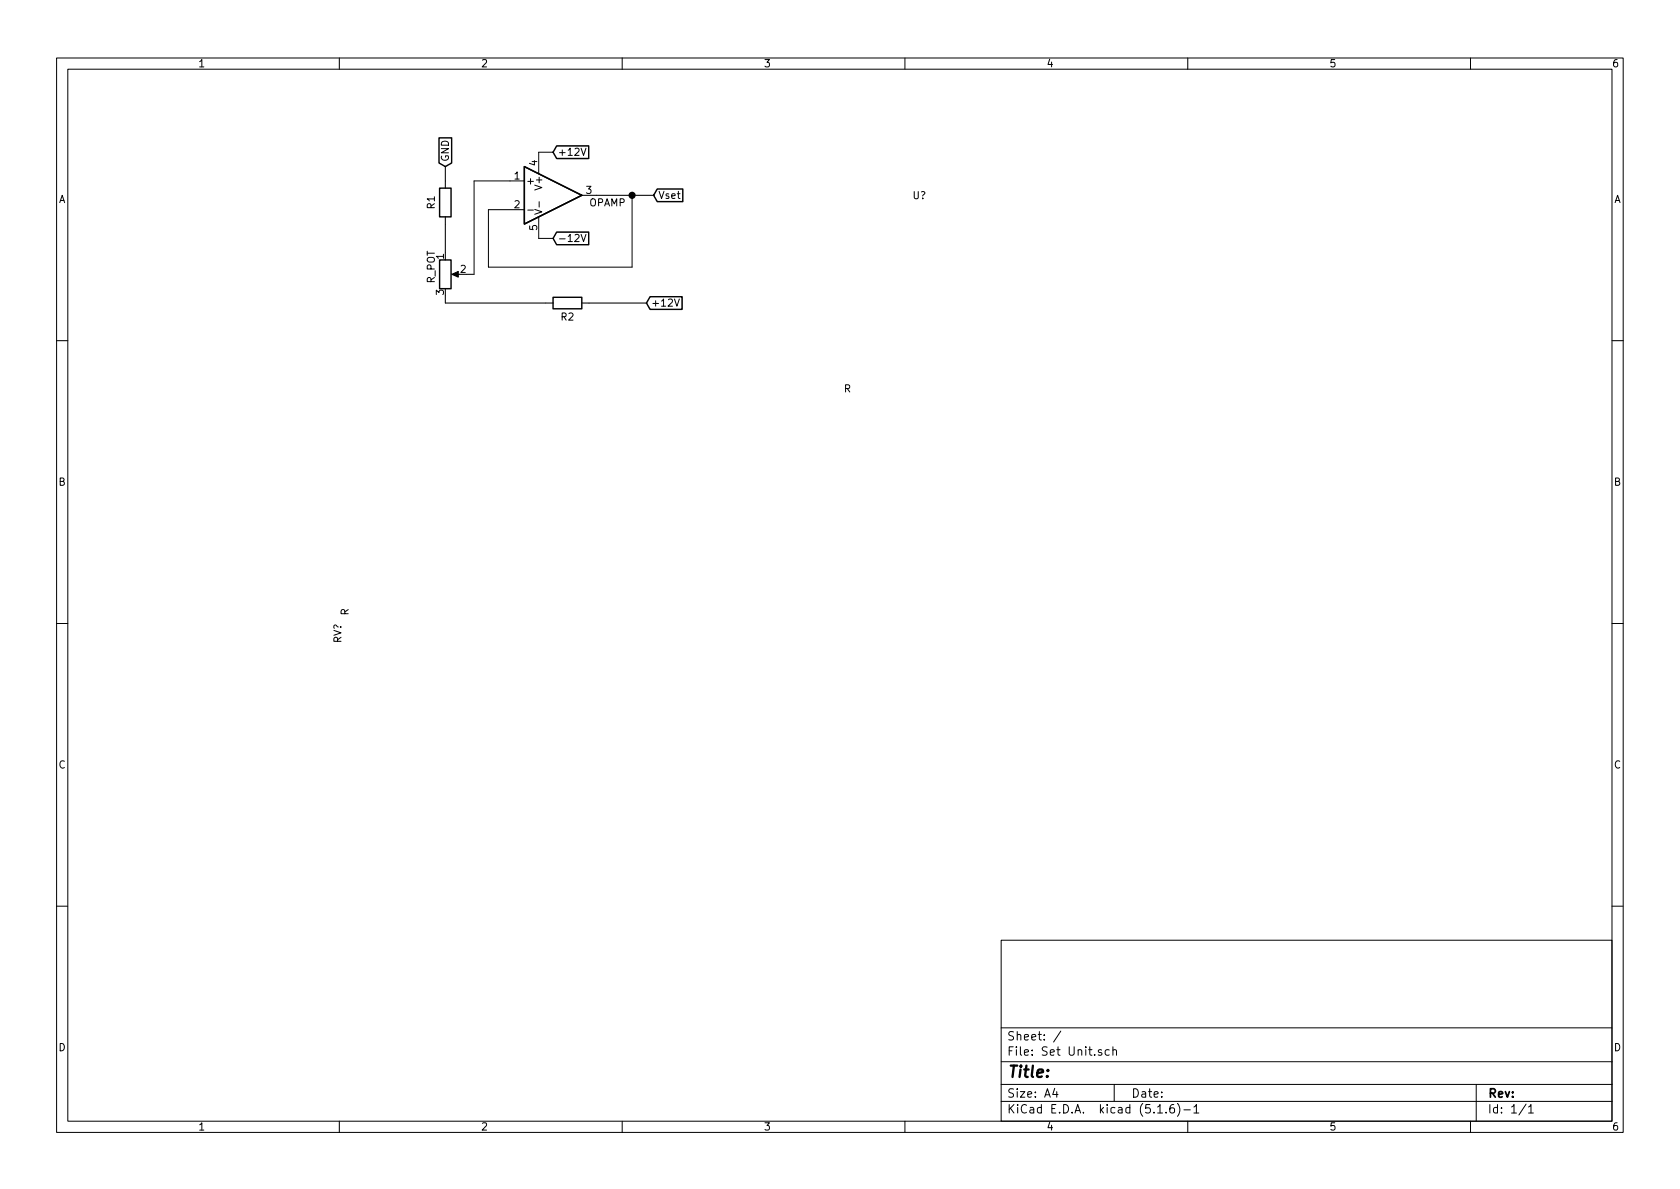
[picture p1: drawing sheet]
EESchema Schematic File Version 4
EELAYER 30 0
EELAYER END
$Descr A4 11693 8268
encoding utf-8
Sheet 1 1
Title ""
Date ""
Rev ""
Comp ""
Comment1 ""
Comment2 ""
Comment3 ""
Comment4 ""
$EndDescr
$Comp
L Device:R_POT RV?
U 1 1
P 3100 1900
F 0 "RV?" V 2350 -600 50  0000 C CNN
F 1 "R_POT" V 3000 1950 50  0000 C CNN
F 2 "" H 3100 1900 50  0001 C CNN
F 3 "~" H 3100 1900 50  0001 C CNN
	1    3100 1900
	1    0    0    -1  
$EndComp
$Comp
L Device:R R1
U 1 1
P 3100 1400
F 0 "R1" V 3000 1400 50  0000 C CNN
F 1 "R" V 2400 -1450 50  0000 C CNN
F 2 "" V 3030 1400 50  0001 C CNN
F 3 "~" H 3100 1400 50  0001 C CNN
	1    3100 1400
	1    0    0    -1  
$EndComp
$Comp
L Device:R R2
U 1 1
P 3950 2100
F 0 "R2" V 3850 2100 50  0000 C CNN
F 1 "R" V 3350 150 50  0000 C CNN
F 2 "" V 3880 2100 50  0001 C CNN
F 3 "~" H 3950 2100 50  0001 C CNN
	1    3950 2100
	0    -1   -1   0   
$EndComp
Text GLabel 4500 2100 2    50   Input ~ 0
+12V
Wire Wire Line
	3100 1750 3100 1550
Text GLabel 3100 1150 1    50   Input ~ 0
GND
Wire Wire Line
	3100 1250 3100 1150
Text GLabel 4550 1350 2    50   Input ~ 0
Vset
Text GLabel 3850 1650 2    50   Input ~ 0
-12V
Text GLabel 3850 1050 2    50   Input ~ 0
+12V
$Comp
L pspice:OPAMP U?
U 1 1
P 3850 1350
F 0 "U?" H 6350 1350 50  0000 L CNN
F 1 "OPAMP" H 4100 1300 50  0000 L CNN
F 2 "" H 3850 1350 50  0001 C CNN
F 3 "~" H 3850 1350 50  0001 C CNN
	1    3850 1350
	1    0    0    -1  
$EndComp
Wire Wire Line
	3850 1050 3750 1050
Wire Wire Line
	3850 1650 3750 1650
Wire Wire Line
	3550 1450 3400 1450
Wire Wire Line
	3400 1450 3400 1850
Wire Wire Line
	3400 1850 4400 1850
Wire Wire Line
	4400 1850 4400 1350
Wire Wire Line
	4150 1350 4400 1350
Connection ~ 4400 1350
Wire Wire Line
	4400 1350 4550 1350
Wire Wire Line
	3100 2050 3100 2100
Wire Wire Line
	3100 2100 3800 2100
Wire Wire Line
	3550 1250 3300 1250
Wire Wire Line
	3300 1250 3300 1900
Wire Wire Line
	3300 1900 3250 1900
Wire Wire Line
	4100 2100 4500 2100
$EndSCHEMATC
